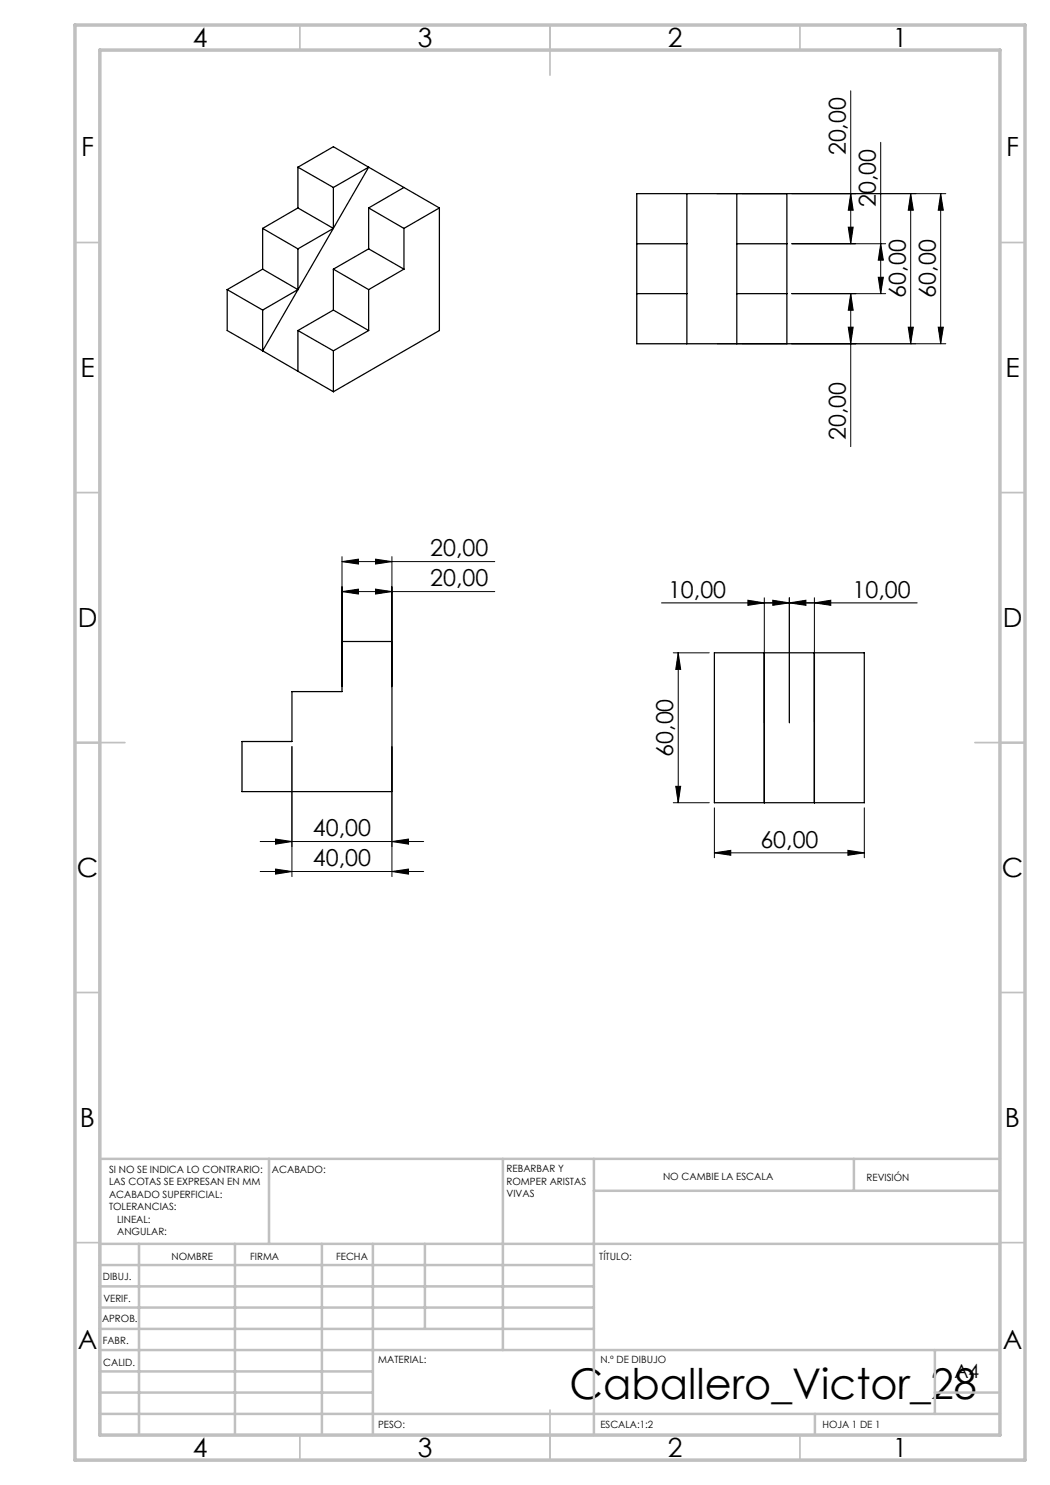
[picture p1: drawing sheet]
<svg xmlns="http://www.w3.org/2000/svg" width="210mm" height="297mm" viewBox="0 0 210 297" stroke-linecap="round" stroke-linejoin="round" font-family="sans-serif">
<g fill="none" stroke="#000" stroke-width=".2">
<path d="M170.1 18.2v30.6M143.4 38.7h45.8M170.1 38.7l.5 3.3h-.9zM176.1 28.5v30.2M182.1 38.7l.6 3.3h-1.1zM182.1 38.7v30.1M188.1 38.7l.6 3.3h-1.1zM188.1 38.7v30.1M158.4 58.7h18.7M158.4 48.8h18.7M169.7 45.4h.9l-.5 3.4zM170.1 58.7l.5 3.4h-.9z"/>
<path d="M170.1 58.7v30.6M175.6 55.5h1.1l-.6 3.2zM176.1 48.8l.6 3.2h-1.1zM143.4 68.8h45.8M169.7 65.4h.9l-.5 3.4zM181.6 65.4h1.1l-.6 3.4zM187.6 65.4h1.1l-.6 3.4zM68.4 112.3l3.3-.5v1zM68.4 118.3l3.3-.5v1zM68.4 111.3v26M68.4 112.3h30.6M68.4 118.3h30.6"/>
<path d="M75.1 111.8l3.3 .5-3.3 .5zM75.1 117.8l3.3 .5-3.3 .5zM78.4 111.3v26M152.9 119.6v25M157.9 119.6v25M162.9 119.6v25M132.3 120.6h51.1M134.7 130.6h7.2M135.6 130.6l.5 3.3h-1zM135.6 130.6v29.9M149.6 120l3.3 .6-3.3 .5zM154.6 120l3.3 .6-3.3 .5z"/>
<path d="M157.9 120.6l3.3-.6v1.1zM162.9 120.6l3.3-.6v1.1zM58.4 149.3v26M78.4 149.3v26M135.1 157.3h1l-.5 3.2zM52 168.3h32.7M52 174.3h32.7M55.1 173.8l3.3 .5-3.3 .5zM55.1 167.8l3.3 .5-3.3 .5zM78.4 174.3l3.3-.5v1zM78.4 168.3l3.3-.5v1zM134.7 160.5h7.2"/>
<path d="M142.9 170.6l3.3-.5v1zM142.9 161.6v10M142.9 170.6h30M169.6 170.1l3.3 .5-3.3 .5zM172.9 161.6v10"/>
</g>
<g fill="none" stroke="#c0c0c0" stroke-width=".35">
<path d="M60 5v5M110 5v10M160 5v5M15 48.5h5M200 48.5h5M15 98.5h5M200 98.5h5M15 148.5h10M195 148.5h10M15 198.5h5M200 198.5h5M15 248.5h5"/>
<path d="M200 248.5h5M60 287v5M110 282v10M160 287v5"/>
</g>
<g fill="none" stroke="#c0c0c0" stroke-width=".5">
<path d="M53.8 231.8v17M100.6 231.8v38.2M118.8 231.8v55.2M118.8 238.2h81.2M170.8 231.8v6.4M200 231.8h-180v55.2M20 248.8h180M20 257.3h98.8M20 253h98.8M27.8 248.8v38.2M47 248.8v38.2M64.4 248.8v38.2"/>
<path d="M74.6 248.8v38.2M85 248.8v17M20 265.8h98.8M20 261.5h98.8M20 278.5h54.6M20 274.3h54.6M20 270h180M187 278.5h13M187 270v12.8M20 282.8h180M163 282.8v4.2"/>
</g>
<path d="M15 5h190v287h-190zM20 10h180v277h-180z" fill="none" stroke="#c0c0c0" stroke-width=".7"/>
<g fill="#000">
<path d="M182.1 38.7l.6 3.3h-1.1zM181.6 65.4h1.1l-.6 3.4z"/>
<path d="M169.7 65.4h.9l-.5 3.4zM170.1 58.7l.5 3.4h-.9zM175.6 55.5h1.1l-.6 3.2zM176.1 48.8l.6 3.2h-1.1zM169.7 45.4h.9l-.5 3.4zM170.1 38.7l.5 3.3h-.9zM187.6 65.4h1.1l-.6 3.4zM188.1 38.7l.6 3.3h-1.1zM135.1 157.3h1l-.5 3.2zM135.6 130.6l.5 3.3h-1z"/>
<path d="M75.1 111.8l3.3 .5-3.3 .5zM68.4 112.3l3.3-.5v1zM75.1 117.8l3.3 .5-3.3 .5zM68.4 118.3l3.3-.5v1zM169.6 170.1l3.3 .5-3.3 .5zM142.9 170.6l3.3-.5v1zM162.9 120.6l3.3-.6v1.1zM154.6 120l3.3 .6-3.3 .5z"/>
<path d="M149.6 120l3.3 .6-3.3 .5zM157.9 120.6l3.3-.6v1.1z"/>
<path d="M55.1 167.8l3.3 .5-3.3 .5zM78.4 168.3l3.3-.5v1z"/>
<path d="M78.4 174.3l3.3-.5v1zM55.1 173.8l3.3 .5-3.3 .5z"/>
</g>
<g fill="none" stroke="#000" stroke-width=".25">
<path d="M59.6 33.4v8.2M59.6 33.4l7.1 4.1M59.6 33.4l7.1-4.1 7 4.1M66.7 37.5v8.2M73.7 33.4l-7 4.1M73.7 33.4l7.1 4.1M73.7 33.4l-21.2 36.8M80.8 37.5l7.1 4.1M80.8 37.5l-7.1 4.1M127.4 38.7h30v30.1h-30zM137.4 38.7v30.1M147.4 38.7v30.1"/>
<path d="M45.4 57.9l7.1 4.1M45.4 57.9v8.2l7.1 4.1M52.5 45.7v8.1M52.5 53.8l-7.1 4.1M52.5 53.8l7.1 4.1M52.5 45.7l7.1 4.1M59.6 57.9l-7.1 4.1M59.6 49.8v8.1M59.6 41.6l7.1 4.1M59.6 41.6l-7.1 4.1M66.7 45.7l-7.1 4.1M66.7 53.8v8.2"/>
<path d="M66.7 53.8l7 4.1M73.7 41.6v8.2M73.7 57.9v8.2M73.7 49.8l7.1 4M73.7 49.8l-7 4M73.7 41.6l7.1 4.1M80.8 53.8l-7.1 4.1M80.8 45.7v8.1M87.9 41.6l-7.1 4.1M87.9 41.6v24.5l-21.2 12.2M127.4 58.7h10M127.4 48.8h10"/>
<path d="M147.4 58.7h10M147.4 48.8h10M52.5 62v8.2M52.5 70.2l7.1 4.1M59.6 66.1v8.2M59.6 66.1l7.1 4.1M59.6 74.3l7.1 4M66.7 70.2v8.1M66.7 62l7 4.1M66.7 62l-7.1 4.1M73.7 66.1l-7 4.1M142.9 130.6h30v29.9h-30z"/>
<path d="M152.9 130.6v29.9M162.9 130.6v29.9M48.4 148.3h10v-10h10v-10h10v30h-30z"/>
</g>
<text font-size="8.5" x="113.9" y="279.7">Caballero_Victor_28</text>
<g font-size="5.3">
<text x="38.5" y="9.5">4</text>
<text x="83.5" y="9.5">3</text>
<text x="133.6" y="9.5">2</text>
<text x="178.6" y="9.5">1</text>
<text x="16.2" y="31.3">F</text>
<text x="201.2" y="31.3">F</text>
<text x="16.1" y="75.5">E</text>
<text x="201.1" y="75.5">E</text>
<text x="15.5" y="125.5">D</text>
<text x="200.5" y="125.5">D</text>
<text x="15.4" y="175.5">C</text>
<text x="200.4" y="175.5">C</text>
<text x="16" y="225.5">B</text>
<text x="201" y="225.5">B</text>
<text x="15.5" y="269.8">A</text>
<text x="200.5" y="269.8">A</text>
<text x="38.5" y="291.5">4</text>
<text x="83.5" y="291.5">3</text>
<text x="133.6" y="291.5">2</text>
<text x="178.6" y="291.5">1</text>
</g>
<g font-size="4.7">
<text x="169.2" y="31.1" transform="rotate(-90 169.2 31.1)">20,00</text>
<text x="175.2" y="41.4" transform="rotate(-90 175.2 41.4)">20,00</text>
<text x="181.1" y="59.5" transform="rotate(-90 181.1 59.5)">60,00</text>
<text x="187.1" y="59.5" transform="rotate(-90 187.1 59.5)">60,00</text>
<text x="169.2" y="88" transform="rotate(-90 169.2 88)">20,00</text>
<text x="86.1" y="111.3">20,00</text>
<text x="86.1" y="117.3">20,00</text>
<text x="133.6" y="119.5">10,00</text>
<text x="170.5" y="119.5">10,00</text>
<text x="134.6" y="151.4" transform="rotate(-90 134.6 151.4)">60,00</text>
<text x="62.6" y="167.3">40,00</text>
<text x="62.6" y="173.3">40,00</text>
<text x="152.1" y="169.5">60,00</text>
</g>
<text font-size="3.9" x="190.9" y="275.5">A4</text>
<g font-size="2">
<text x="21.8" y="234.6">SI NO SE INDICA LO CONTRARIO:</text>
<text x="21.8" y="237.1">LAS COTAS SE EXPRESAN EN MM</text>
<text x="21.8" y="239.6">ACABADO SUPERFICIAL:</text>
<text x="54.4" y="234.6">ACABADO:</text>
<text x="101.3" y="234.5">REBARBAR Y</text>
<text x="101.3" y="237">ROMPER ARISTAS</text>
<text x="101.3" y="239.5">VIVAS</text>
<text x="132.6" y="236">NO CAMBIE LA ESCALA</text>
<text x="173.3" y="236.2">REVISIÓN</text>
<text x="21.8" y="242.1">TOLERANCIAS:</text>
<text x="23.4" y="244.6">LINEAL:</text>
<text x="23.4" y="247.1">ANGULAR:</text>
<text x="34.3" y="252">NOMBRE</text>
<text x="50" y="251.9">FIRMA</text>
<text x="67.2" y="251.9">FECHA</text>
<text x="119.9" y="251.9">TÍTULO:</text>
<text x="20.6" y="256.1">DIBUJ.</text>
<text x="20.7" y="260.3">VERIF.</text>
<text x="20.4" y="264.4">APROB.</text>
<text x="20.5" y="268.8">FABR.</text>
<text x="20.7" y="273.1">CALID.</text>
<text x="75.6" y="272.5">MATERIAL:</text>
<text x="120.1" y="272.5">N.º DE DIBUJO</text>
<text x="75.6" y="285.5">PESO:</text>
<text x="120.1" y="285.6">ESCALA:1:2</text>
<text x="164.5" y="285.6">HOJA 1 DE 1</text>
</g>
</svg>
